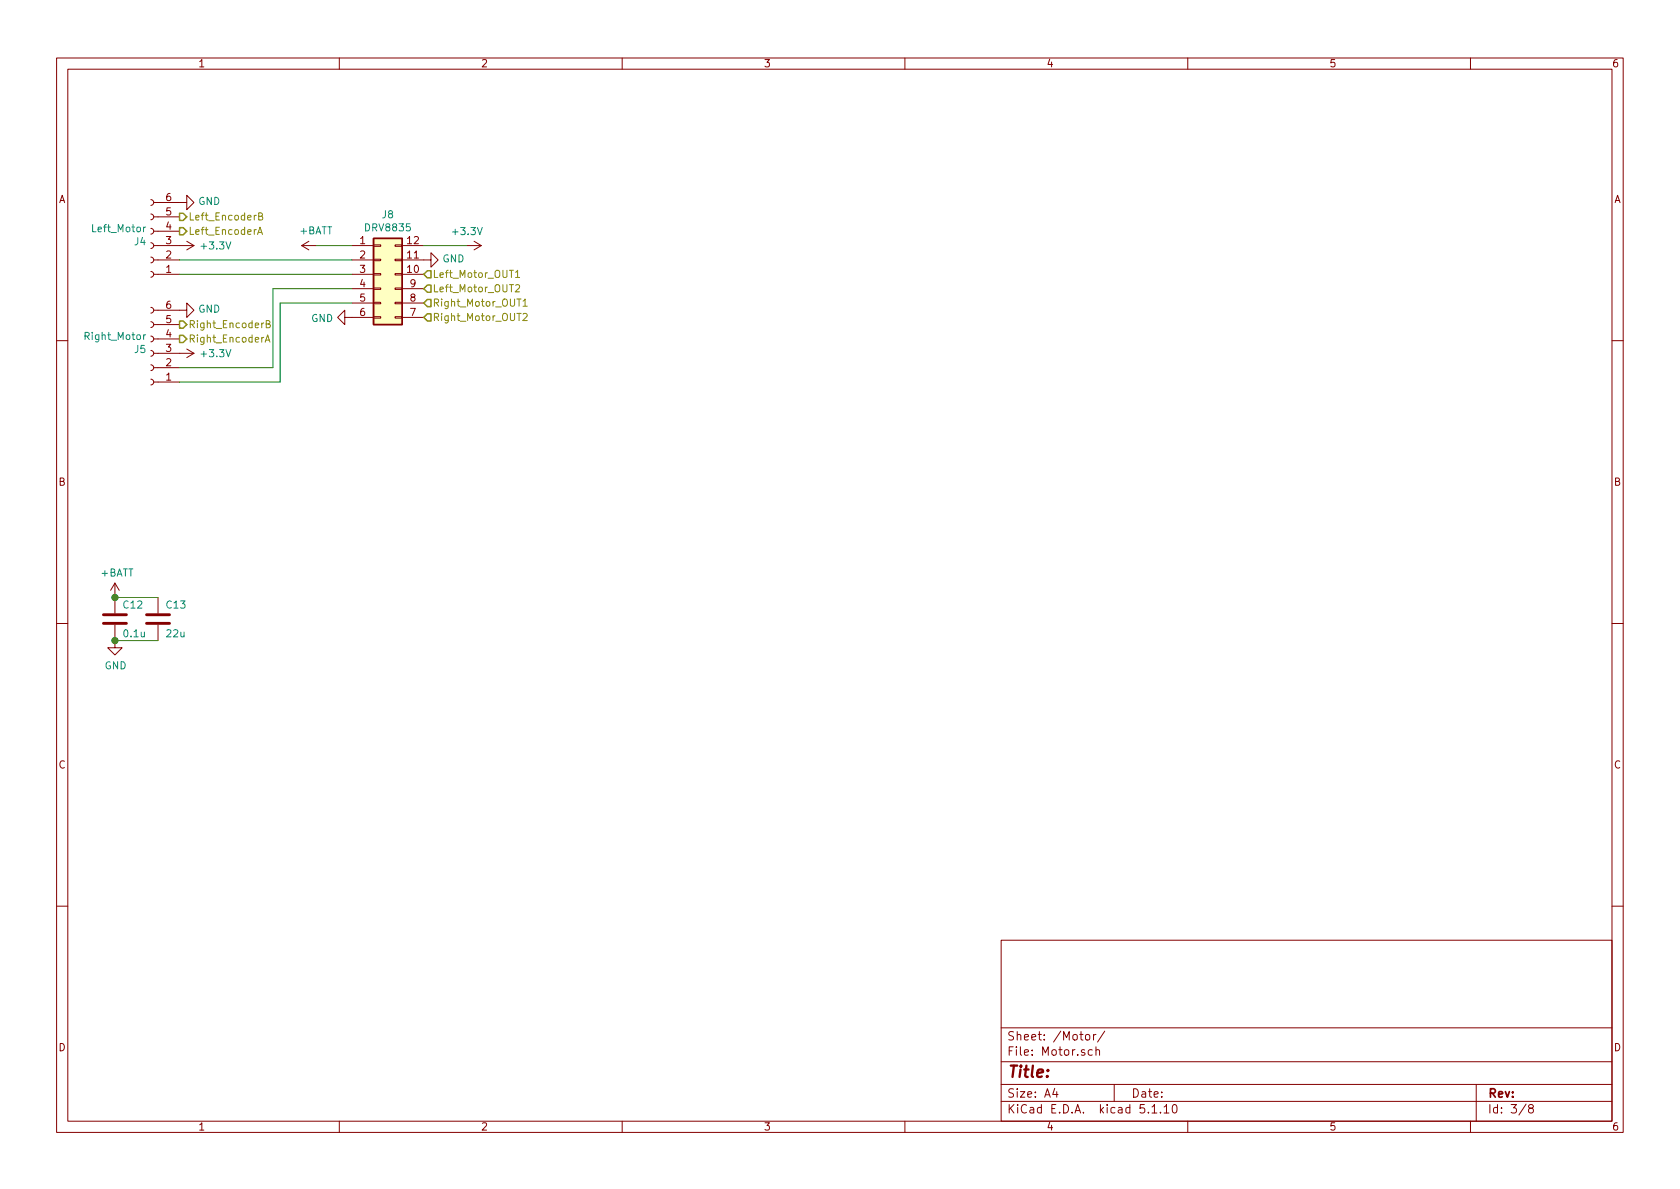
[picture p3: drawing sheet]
EESchema Schematic File Version 4
EELAYER 30 0
EELAYER END
$Descr A4 11693 8268
encoding utf-8
Sheet 3 8
Title ""
Date ""
Rev ""
Comp ""
Comment1 ""
Comment2 ""
Comment3 ""
Comment4 ""
$EndDescr
$Comp
L power:+3.3V #PWR0104
U 1 1
P 3250 1700
F 0 "#PWR0104" H 3250 1550 50  0001 C CNN
F 1 "+3.3V" V 3150 1700 50  0000 C CNN
F 2 "" H 3250 1700 50  0001 C CNN
F 3 "" H 3250 1700 50  0001 C CNN
	1    3250 1700
	0    1    1    0   
$EndComp
$Comp
L power:+BATT #PWR0105
U 1 1
P 2200 1700
F 0 "#PWR0105" H 2200 1550 50  0001 C CNN
F 1 "+BATT" V 2300 1700 50  0000 C CNN
F 2 "" H 2200 1700 50  0001 C CNN
F 3 "" H 2200 1700 50  0001 C CNN
	1    2200 1700
	0    -1   -1   0   
$EndComp
$Comp
L power:GND #PWR0106
U 1 1
P 1250 2150
F 0 "#PWR0106" H 1250 1900 50  0001 C CNN
F 1 "GND" V 1255 2022 50  0000 R CNN
F 2 "" H 1250 2150 50  0001 C CNN
F 3 "" H 1250 2150 50  0001 C CNN
	1    1250 2150
	0    -1   -1   0   
$EndComp
$Comp
L power:GND #PWR0107
U 1 1
P 1250 1400
F 0 "#PWR0107" H 1250 1150 50  0001 C CNN
F 1 "GND" V 1255 1272 50  0000 R CNN
F 2 "" H 1250 1400 50  0001 C CNN
F 3 "" H 1250 1400 50  0001 C CNN
	1    1250 1400
	0    -1   -1   0   
$EndComp
$Comp
L power:+3.3V #PWR0108
U 1 1
P 1250 1700
F 0 "#PWR0108" H 1250 1550 50  0001 C CNN
F 1 "+3.3V" V 1250 1950 50  0000 C CNN
F 2 "" H 1250 1700 50  0001 C CNN
F 3 "" H 1250 1700 50  0001 C CNN
	1    1250 1700
	0    1    1    0   
$EndComp
$Comp
L power:+3.3V #PWR0109
U 1 1
P 1250 2450
F 0 "#PWR0109" H 1250 2300 50  0001 C CNN
F 1 "+3.3V" V 1250 2700 50  0000 C CNN
F 2 "" H 1250 2450 50  0001 C CNN
F 3 "" H 1250 2450 50  0001 C CNN
	1    1250 2450
	0    1    1    0   
$EndComp
Text HLabel 1250 1500 2    50   Output ~ 0
Left_EncoderB
Text HLabel 1250 2350 2    50   Output ~ 0
Right_EncoderA
$Comp
L Device:C C13
U 1 1
P 1100 4300
F 0 "C13" H 1150 4400 50  0000 L CNN
F 1 "22u" H 1150 4200 50  0000 L CNN
F 2 "Capacitors_SMD:C_0603_HandSoldering" H 1138 4150 50  0001 C CNN
F 3 "~" H 1100 4300 50  0001 C CNN
	1    1100 4300
	1    0    0    -1  
$EndComp
$Comp
L Device:C C12
U 1 1
P 800 4300
F 0 "C12" H 850 4400 50  0000 L CNN
F 1 "0.1u" H 850 4200 50  0000 L CNN
F 2 "Capacitors_SMD:C_0603_HandSoldering" H 838 4150 50  0001 C CNN
F 3 "~" H 800 4300 50  0001 C CNN
	1    800  4300
	1    0    0    -1  
$EndComp
Text HLabel 2950 1900 2    50   Input ~ 0
Left_Motor_OUT1
Text HLabel 2950 2000 2    50   Input ~ 0
Left_Motor_OUT2
Text HLabel 2950 2100 2    50   Input ~ 0
Right_Motor_OUT1
Text HLabel 2950 2200 2    50   Input ~ 0
Right_Motor_OUT2
$Comp
L power:GND #PWR0111
U 1 1
P 800 4450
F 0 "#PWR0111" H 800 4200 50  0001 C CNN
F 1 "GND" H 805 4277 50  0000 C CNN
F 2 "" H 800 4450 50  0001 C CNN
F 3 "" H 800 4450 50  0001 C CNN
	1    800  4450
	1    0    0    -1  
$EndComp
Wire Wire Line
	1100 4450 800  4450
Connection ~ 800  4450
Wire Wire Line
	800  4150 1100 4150
$Comp
L power:+BATT #PWR0112
U 1 1
P 800 4150
F 0 "#PWR0112" H 800 4000 50  0001 C CNN
F 1 "+BATT" H 815 4323 50  0000 C CNN
F 2 "" H 800 4150 50  0001 C CNN
F 3 "" H 800 4150 50  0001 C CNN
	1    800  4150
	1    0    0    -1  
$EndComp
Connection ~ 800  4150
Text HLabel 1250 1600 2    50   Output ~ 0
Left_EncoderA
Text HLabel 1250 2250 2    50   Output ~ 0
Right_EncoderB
Wire Wire Line
	2200 1700 2450 1700
Wire Wire Line
	2950 1700 3250 1700
$Comp
L power:GND #PWR049
U 1 1
P 2950 1800
F 0 "#PWR049" H 2950 1550 50  0001 C CNN
F 1 "GND" V 2955 1672 50  0000 R CNN
F 2 "" H 2950 1800 50  0001 C CNN
F 3 "" H 2950 1800 50  0001 C CNN
	1    2950 1800
	0    -1   -1   0   
$EndComp
$Comp
L power:GND #PWR048
U 1 1
P 2450 2200
F 0 "#PWR048" H 2450 1950 50  0001 C CNN
F 1 "GND" V 2455 2072 50  0000 R CNN
F 2 "" H 2450 2200 50  0001 C CNN
F 3 "" H 2450 2200 50  0001 C CNN
	1    2450 2200
	0    1    1    0   
$EndComp
Wire Wire Line
	1250 1800 2450 1800
Wire Wire Line
	2450 1900 1250 1900
Wire Wire Line
	1250 2550 1900 2550
Wire Wire Line
	1900 2550 1900 2000
Wire Wire Line
	1900 2000 2450 2000
Wire Wire Line
	2450 2100 1950 2100
Wire Wire Line
	1950 2100 1950 2650
Wire Wire Line
	1950 2650 1250 2650
$Comp
L Connector:Conn_01x06_Female J5
U 1 1
P 1050 2450
F 0 "J5" H 1078 2426 50  0000 L CNN
F 1 "Right_Motor" H 1078 2335 50  0000 L CNN
F 2 "Connector_JST:JST_XH_B6B-XH-AM_1x06_P2.50mm_Vertical" H 1050 2450 50  0001 C CNN
F 3 "~" H 1050 2450 50  0001 C CNN
	1    1050 2450
	-1   0    0    1   
$EndComp
$Comp
L Connector:Conn_01x06_Female J4
U 1 1
P 1050 1700
F 0 "J4" H 1078 1676 50  0000 L CNN
F 1 "Left_Motor" H 1078 1585 50  0000 L CNN
F 2 "Connector_JST:JST_XH_B6B-XH-AM_1x06_P2.50mm_Vertical" H 1050 1700 50  0001 C CNN
F 3 "~" H 1050 1700 50  0001 C CNN
	1    1050 1700
	-1   0    0    1   
$EndComp
$Comp
L Connector_Generic:Conn_02x06_Counter_Clockwise J8
U 1 1
P 2650 1900
F 0 "J8" H 2700 2317 50  0000 C CNN
F 1 "DRV8835" H 2700 2226 50  0000 C CNN
F 2 "Zero_Module:DRV8835Board" H 2650 1900 50  0001 C CNN
F 3 "~" H 2650 1900 50  0001 C CNN
	1    2650 1900
	1    0    0    -1  
$EndComp
$EndSCHEMATC
